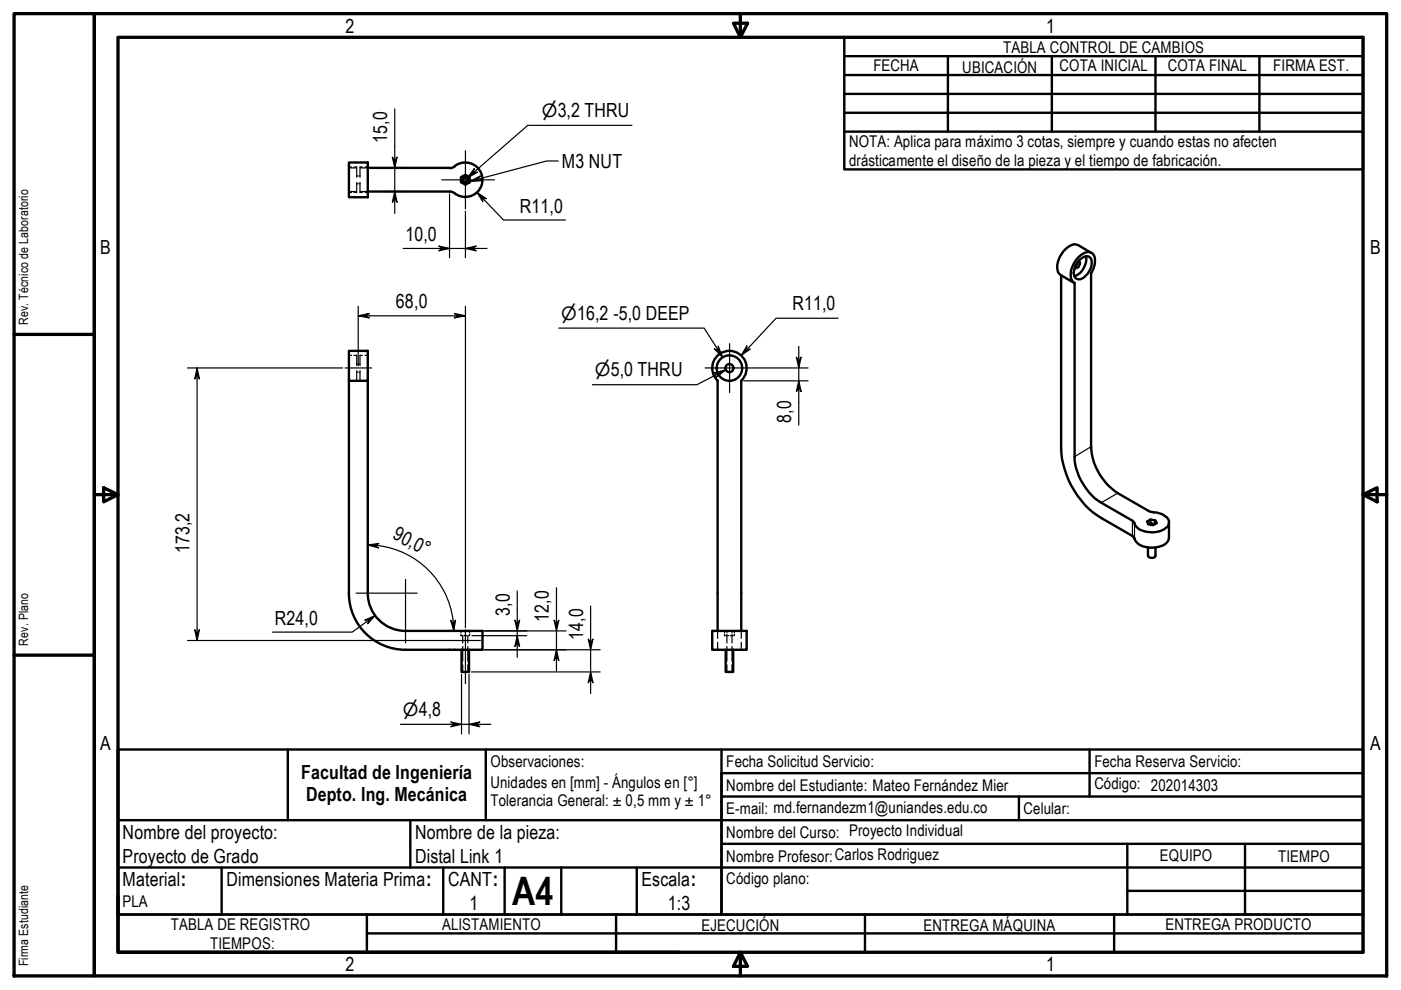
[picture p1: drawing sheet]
<svg xmlns="http://www.w3.org/2000/svg" width="297mm" height="210mm" viewBox="0 0 297 210" stroke-linecap="round" stroke-linejoin="round" font-family="sans-serif">
<!-- layer: Hidden (ISO) -->
<g fill="none" stroke="#000" stroke-width=".25">
<path d="M74 35.4h.5M74 35.6h1.6M75.1 35.4h.5v2.2M75.6 38.6v2.2h-.5M75.6 37.3h.3M75.6 39h.3M76.1 37.3h.2M76.1 39h.2M76.3 38.6v2.2h.5M76.4 35.6h1.6M76.8 35.4h-.5v2.2M77.4 35.4h.6"/>
<path d="M98.2 38.8a.81 .81 0 0 1-.2-1.2 .81 .81 0 0 1 1.2 0 .81 .81 0 0 1-.1 1.2M74 40.8h.5M74 40.6h1.6M76.4 40.6h1.6M77.4 40.8h.6M74 75.3h.5M75.1 75.3h.5v2.2M75.6 78.6v2.1h-.5M75.6 77.2h.3M75.6 78.9h.3M76.1 77.2h.2M76.1 78.9h.2"/>
<path d="M76.3 78.6v2.1h.5M76.8 75.3h-.5v2.2M77.4 75.3h.6M74 80.7h.5M77.4 80.7h.6M97.7 133.8v.3M97.7 134.5v.3h.3M98.1 134.8v1.5M98.1 137.1v3.1M98.7 134.5v.3h-.3M98.7 133.8v.3M98.7 134.8h.2"/>
<path d="M99.2 134.8v1.5M99.2 137.1v3.1M99.6 134.5v.3h-.3M99.6 133.8v.3M152.1 133.8v1.6M152.1 136.2v1.6M153.6 134.5v.3h.2M153.6 133.8v.3M154.1 134.5v.3h-.1M154.1 133.8v.3M154.1 137.1v3.1M154.5 134.8h-.4v1.5"/>
<path d="M154.8 134.8h.6M155.2 133.8v.3M155.2 134.5v1.8M155.2 137.1v3.1M155.7 134.5v.3h-.1M155.7 133.8v.3M157.2 133.8v1.6M157.2 136.2v1.6M98.1 140.9v1.6M99.2 140.9v1.6M154.1 140.9v1.6M155.2 140.9v1.6"/>
</g>
<!-- layer: Visible (ISO) -->
<g fill="none" stroke="#000" stroke-width=".51">
<path d="M74 34.5h4v7.3h-4zM78 35.6h17.3M96.4 35.3a3.7 3.7 0 0 1 4.9 .3 3.7 3.7 0 0 1 0 5 3.7 3.7 0 0 1-4.9 .4M96.4 35.3l-1.1 .4M97.7 37.6l1-.5 .9 .5v1l-.9 .6-1-.6zM78 40.6h17.3M95.3 40.6l1.1 .4M225 58.4v36.8a18.5 18.5 0 0 0 8.5 14.6l6.8 4a3.5 3.5 0 0 0 3.4 2.3 3.9 3.9 0 0 0 4.1-1.7v-3.7M228.5 55.6l-.5 .9M228.7 55.3l.3-.3a1.37 1.37 0 0 1 2.4 0 3.9 3.9 0 0 1-2.4 4.2 1.26 1.26 0 0 1-1.2-.5 1.26 1.26 0 0 1-.1-1.3 3.8 3.8 0 0 1 1-2.1zM228.7 55.3l.2 .1a1.06 1.06 0 0 1-.9 1.5l-.1-.2M228.7 54.5l.4-.4a1.8 1.8 0 0 1 2.8 0 4.1 4.1 0 0 1-.6 3.8v36.8a12.7 12.7 0 0 0 5.7 9.9l6.9 3.9a5.2 5.2 0 0 1 3.7 1.5 1.54 1.54 0 0 1-.8 2.2 5.4 5.4 0 0 1-5.8-.5l-.9-1.3-6.6-3.8a12.5 12.5 0 0 1-5.7-9.8v-36.8a2.87 2.87 0 0 1-.3-3.8z"/>
<path d="M230.2 54.3a3.8 3.8 0 0 1-2.4 4.2M231.4 53.6l-2.8-1.6a2.68 2.68 0 0 0-3.1 1.2 4.8 4.8 0 0 0-1.2 4.6l.6 .5 2.8 1.7M74 74.4h4v6.3h-4zM74 80.7v45.1a12 12 0 0 0 11.9 12M78 80.7v45.1a8 8 0 0 0 7.9 8M152.1 80.7v53.1M152.2 80.7a3.7 3.7 0 0 1-.2-5.2 3.7 3.7 0 0 1 5.3 0 3.7 3.7 0 0 1-.2 5.2l.1 53.1M243.4 116v1.8a.93 .93 0 0 0 1.6 0v-1.8M243.9 110.1l-.7 .5 .3 .6 1 .2 .7-.5-.3-.6v.7M243.9 111l-.4 .2M244 111.3h.5M244.9 110.3l-1-.2v.9l1 .1"/>
<path d="M86 133.8h16.3v4h-16.3M97.9 137.8v4.7h1.5v-4.7M151 133.8h7.3v4h-7.3zM153.9 137.8v4.7h1.5v-4.7"/>
<circle cx="98.6" cy="38.1" r=".54"/>
<circle cx="154.7" cy="78" r=".86"/>
<circle cx="154.7" cy="78" r="2.7"/>
</g>
<!-- layer: Visible Narrow (ISO) -->
<path d="M231.3 94.7l-3.5 2.1M237 104.6l-3.5 2M240.1 110.4v3.2M240.5 111v3.2" fill="none" stroke="#000" stroke-width=".25"/>
<!-- layer: Title (ISO) -->
<g fill="none" stroke="#000" stroke-width=".51">
<path d="M179 7.9h110v28h-110zM179 19.9h110M179 15.9h110M179 11.9h110M201 11.9v16M223 11.9v16M245 11.9v16M267 11.9v16M179 23.9h110M179 27.9h110M25 158.9h264v35h-136v-30h136M25 158.9v35h128v-35"/>
<path d="M25 158.9v35M61 158.9v15M103 158.9v15M231 158.9v10M25 173.9h264M87 173.9v10M153 178.9h136v15M153 168.9h136M216 168.9v5M239 178.9v15M264 178.9v15M25 193.9h264v8h-264z"/>
<path d="M25 183.9h264M47 183.9v10M77.8 193.9v8M77.8 197.9h211.2M94 183.9v10M107 183.9v10M119 183.9v10M130.6 193.9v8M135 183.9v10M183.4 193.9v8M236.2 193.9v8M239 188.9h50"/>
</g>
<!-- layer: Border (ISO) -->
<g fill="none" stroke="#000" stroke-width=".7">
<path d="M3 2.9h17v204h-17zM20 2.9h274v204h-274zM25 7.9h264v194h-264zM155.5 4.9h3l-1.5 3zM157 2.9v5M3 70.9h17M20 104.9h5M22 103.4l3 1.5-3 1.5zM289 104.9l3-1.5v3zM289 104.9h5M3 138.9h17M25 189.9v12h119"/>
<path d="M157 201.9l1.5 3h-3zM157 201.9v5"/>
</g>
<!-- layer: Center Mark (ISO) -->
<path d="M93.7 38.1h11.1M98.7 32v12.3M149.5 78h10.4M154.7 72.9v10.3M75.5 125.8h13M86 122.8v13.5" fill="none" stroke="#000" stroke-width=".25"/>
<!-- layer: Centerline (ISO) -->
<path d="M73.2 78h5.6M98.7 133.6v11.3" fill="none" stroke="#000" stroke-width=".25"/>
<!-- layer: Dimension (ISO) -->
<g fill="none" stroke="#000" stroke-width=".25">
<path d="M81.7 35.6h3.8M83.2 33.3l.5 .8 .5-.8-.5 2.3zM83.7 23.1v22.1M81.7 40.6h3.8M83.7 40.6l.5 2.3-.5-.8-.5 .8zM85.5 52.7h17.8M93 52.2l2.3 .5-2.3 .5 .9-.5zM95.3 41.1v13.5M98.7 52.7l2.3-.5-.9 .5 .9 .5zM98.7 44.8v9.8M101.2 40.8l1.9 1.3-.9-.2 .2 .9zM101.2 40.8l5.5 5.8h13.2"/>
<path d="M39.8 78h32.8M41.8 78l.5 2.4-.5-.9-.5 .9zM41.8 78v57.8M75.9 67l2.4-.5-.8 .5 .8 .4zM75.9 67h22.8M75.9 64.9v12.7M96.3 66.5l2.4 .5-2.4 .4 .9-.4zM98.7 64.9v68.2M158.4 73.3l-.2 1 .9-.3-1.9 1.3zM159.9 78h11.4M168.8 75.7l.6 .9 .5-.9-.5 2.3zM169.4 73.4v16.7"/>
<path d="M177.7 67.5h-13.2l-7.3 7.8M157.7 80.7h13.6M169.4 80.7l.5 2.3-.5-.8-.6 .8zM78 115.5l2.3-.3-.9 .5 .9 .5zM78 115.5l2.3 .2M80.2 115.7a18.3 18.3 0 0 1 15.9 15.8M39.8 135.8h46.1M41.3 133.5l.5 .8 .5-.8-.5 2.3zM77.3 131.5l2.2-1-1.5 1.7 .3-.8zM79.5 130.5l-4.8 3.5h-16.9M86.1 135.8h12.5M95.6 131.5l.5 .8 .5-.8-.4 2.3z"/>
<path d="M95.8 133.8h2.8M95.8 137.8h2.8M96.1 131.5l.1 2.3M98.7 133.8h21.3M98.7 137.8h28.6M98.7 135.8h3.2M100.1 134.8h11.6M109.2 131.5l.5 .8 .5-.8-.5 2.3zM109.7 134.8l.5 2.3-.5-.8-.5 .8zM109.7 125.3v14.1M117.5 131.5l.5 .8 .5-.8-.5 2.3zM118 137.8l.5 2.3-.5-.8-.5 .8z"/>
<path d="M118 124.6v17.8M124.7 135.5l.5 .8 .5-.8-.5 2.3zM125.2 128.5v18.5M84.9 153.6h19.2M95.6 153.1l2.3 .5-2.3 .5 .8-.5zM97.9 143v12.6M99.4 153.6l2.3-.5-.7 .5 .7 .5zM99.4 143v12.6M99.9 142.5h27.4M125.2 142.5l.5 2.3-.5-.9-.5 .9z"/>
</g>
<g fill="#000">
<path d="M83.2 33.3l.5 .8 .5-.8-.5 2.3z" fill-rule="evenodd"/>
<path d="M83.7 40.6l.5 2.3-.5-.8-.5 .8z" fill-rule="evenodd"/>
<path d="M93 52.2l2.3 .5-2.3 .5 .9-.5z" fill-rule="evenodd"/>
<path d="M98.7 52.7l2.3-.5-.9 .5 .9 .5z" fill-rule="evenodd"/>
<path d="M101.2 40.8l1.9 1.3-.9-.2 .2 .9z" fill-rule="evenodd"/>
<path d="M41.8 78l.5 2.4-.5-.9-.5 .9z" fill-rule="evenodd"/>
<path d="M75.9 67l2.4-.5-.8 .5 .8 .4z" fill-rule="evenodd"/>
<path d="M96.3 66.5l2.4 .5-2.4 .4 .9-.4z" fill-rule="evenodd"/>
<path d="M158.4 73.3l-.2 1 .9-.3-1.9 1.3z" fill-rule="evenodd"/>
<path d="M168.8 75.7l.6 .9 .5-.9-.5 2.3z" fill-rule="evenodd"/>
<path d="M169.4 80.7l.5 2.3-.5-.8-.6 .8z" fill-rule="evenodd"/>
<path d="M78 115.5l2.3-.3-.9 .5 .9 .5z" fill-rule="evenodd"/>
<path d="M41.3 133.5l.5 .8 .5-.8-.5 2.3z" fill-rule="evenodd"/>
<path d="M77.3 131.5l2.2-1-1.5 1.7 .3-.8z" fill-rule="evenodd"/>
<path d="M95.6 131.5l.5 .8 .5-.8-.4 2.3z" fill-rule="evenodd"/>
<path d="M109.2 131.5l.5 .8 .5-.8-.5 2.3z" fill-rule="evenodd"/>
<path d="M109.7 134.8l.5 2.3-.5-.8-.5 .8z" fill-rule="evenodd"/>
<path d="M117.5 131.5l.5 .8 .5-.8-.5 2.3z" fill-rule="evenodd"/>
<path d="M118 137.8l.5 2.3-.5-.8-.5 .8z" fill-rule="evenodd"/>
<path d="M124.7 135.5l.5 .8 .5-.8-.5 2.3z" fill-rule="evenodd"/>
<path d="M95.6 153.1l2.3 .5-2.3 .5 .8-.5z" fill-rule="evenodd"/>
<path d="M99.4 153.6l2.3-.5-.7 .5 .7 .5z" fill-rule="evenodd"/>
<path d="M125.2 142.5l.5 2.3-.5-.9-.5 .9z" fill-rule="evenodd"/>
</g>
<!-- layer: Symbol (ISO) -->
<path d="M99.7 38.4l-.1 .1h.2M99.8 38.4l-.2 .1M100.5 38l1.4-.7-.7 .7M100.5 38.2l-.6 .2M100.6 35.7l-.3 1 1-.2-2.2 1.3zM101.9 38.2l.2 .1-2.3 .2M118.4 34.1h-2.5l-14.7 3.9M134 26.6h-22.1l-12.8 11.2M118.5 69.6h30.8l3.9 6.2M151.4 73.9l.9 .5v-1l.9 2.4zM151.4 79.1l2.5-.7-2 1.6 .6-.8zM153.9 78.4l-6.1 3.2h-22.2" fill="none" stroke="#000" stroke-width=".25"/>
<g fill="#000">
<path d="M100.6 35.7l-.3 1 1-.2-2.2 1.3z" fill-rule="evenodd"/>
<path d="M99.6 38.5l2.3-1.2-.7 .7 .9 .3z" fill-rule="evenodd"/>
<path d="M151.4 73.9l.9 .5v-1l.9 2.4z" fill-rule="evenodd"/>
<path d="M151.4 79.1l2.5-.7-2 1.6 .6-.8z" fill-rule="evenodd"/>
</g>
<text font-size="8.3" x="108.6" y="191.9">A4</text>
<g font-size="4.1">
<text x="73.3" y="6.9">2</text>
<text x="221.8" y="6.9">1</text>
<text x="82.1" y="30.3" transform="rotate(-90 82.1 30.3)">15,0</text>
<text x="119.1" y="35.6">M3 NUT</text>
<text x="110.2" y="45.1">R11,0</text>
<text x="21.2" y="53.9">B</text>
<text x="86" y="51.1">10,0</text>
<text x="290.5" y="53.9">B</text>
<text x="83.9" y="65.3">68,0</text>
<text x="168" y="65.8">R11,0</text>
<text x="167.8" y="89.6" transform="rotate(-90 167.8 89.6)">8,0</text>
<text x="40.2" y="117.3" transform="rotate(-90 40.2 117.3)">173,2</text>
<text x="83.1" y="114.1" transform="rotate(26 83.1 114.1)">90,0°</text>
<text x="108.1" y="130.6" transform="rotate(-90 108.1 130.6)">3,0</text>
<text x="116.4" y="131.8" transform="rotate(-90 116.4 131.8)">12,0</text>
<text x="58.3" y="132.4">R24,0</text>
<text x="123.6" y="135.7" transform="rotate(-90 123.6 135.7)">14,0</text>
<text x="21.2" y="158.9">A</text>
<text x="290.5" y="158.9">A</text>
<text x="63.9" y="165.1">Facultad de Ingeniería</text>
<text x="64.9" y="169.8">Depto. Ing. Mecánica</text>
<text x="26" y="177.9">Nombre del proyecto:</text>
<text x="88" y="177.9">Nombre de la pieza:</text>
<text x="26" y="183">Proyecto de Grado</text>
<text x="88" y="182.9">Distal Link 1</text>
<text x="26" y="187.9">Material:</text>
<text x="48" y="187.9">Dimensiones Materia Prima:</text>
<text x="95" y="187.9">CANT:</text>
<text x="136" y="187.9">Escala:</text>
<text x="99.6" y="192.9">1</text>
<text x="141.6" y="192.9">1:3</text>
<text x="73.3" y="205.9">2</text>
<text x="221.8" y="205.9">1</text>
</g>
<g font-size="3.9">
<text x="114.9" y="24.9">⌀3,2 THRU</text>
<text x="119" y="67.9">⌀16,2 -5,0 DEEP</text>
<text x="126.1" y="79.8">⌀5,0 THRU</text>
<text x="85.4" y="151.9">⌀4,8</text>
</g>
<g font-size="3.4">
<text x="212.7" y="11.1">TABLA CONTROL DE CAMBIOS</text>
<text x="185.2" y="15.1">FECHA</text>
<text x="204" y="15.5">UBICACIÓN</text>
<text x="224.6" y="15.1">COTA INICIAL</text>
<text x="247.6" y="15.1">COTA FINAL</text>
<text x="269.9" y="15.1">FIRMA EST.</text>
<text x="180" y="31.2">NOTA: Aplica para máximo 3 cotas, siempre y cuando estas no afecten</text>
<text x="180" y="35.2">drásticamente el diseño de la pieza y el tiempo de fabricación.</text>
<text x="104" y="167.1">Unidades en [mm] - Ángulos en [°]</text>
<text x="104" y="162.7">Observaciones:</text>
<text x="154" y="167.6">Nombre del Estudiante: Mateo Fernández Mier</text>
<text x="154" y="162.7">Fecha Solicitud Servicio:</text>
<text x="232" y="167.3">Código: 202014303</text>
<text x="232" y="162.7">Fecha Reserva Servicio:</text>
<text x="104" y="170.8">Tolerancia General: ± 0,5 mm y ± 1°</text>
<text x="154" y="172.6">E-mail: md.fernandezm1@uniandes.edu.co</text>
<text x="217" y="172.6">Celular:</text>
<text x="154" y="177.6">Nombre del Curso: Proyecto Individual</text>
<text x="154" y="182.7">Nombre Profesor:Carlos Rodriguez</text>
<text x="245.9" y="182.6">EQUIPO</text>
<text x="271" y="182.7">TIEMPO</text>
<text x="154" y="187.4">Código plano:</text>
<text x="26" y="192.4">PLA</text>
<text x="36.2" y="197.2">TABLA DE REGISTRO</text>
<text x="93.7" y="197.1">ALISTAMIENTO</text>
<text x="148.7" y="197.5">EJECUCIÓN</text>
<text x="195.8" y="197.4">ENTREGA MÁQUINA</text>
<text x="247.1" y="197.1">ENTREGA PRODUCTO</text>
<text x="44.6" y="201.1">TIEMPOS:</text>
</g>
<g font-size="2.7">
<text x="6" y="68.9" transform="rotate(-90 6 68.9)">Rev. Técnico de Laboratorio</text>
<text x="6" y="136.9" transform="rotate(-90 6 136.9)">Rev. Plano</text>
<text x="6" y="204.9" transform="rotate(-90 6 204.9)">Firma Estudiante</text>
</g>
</svg>
